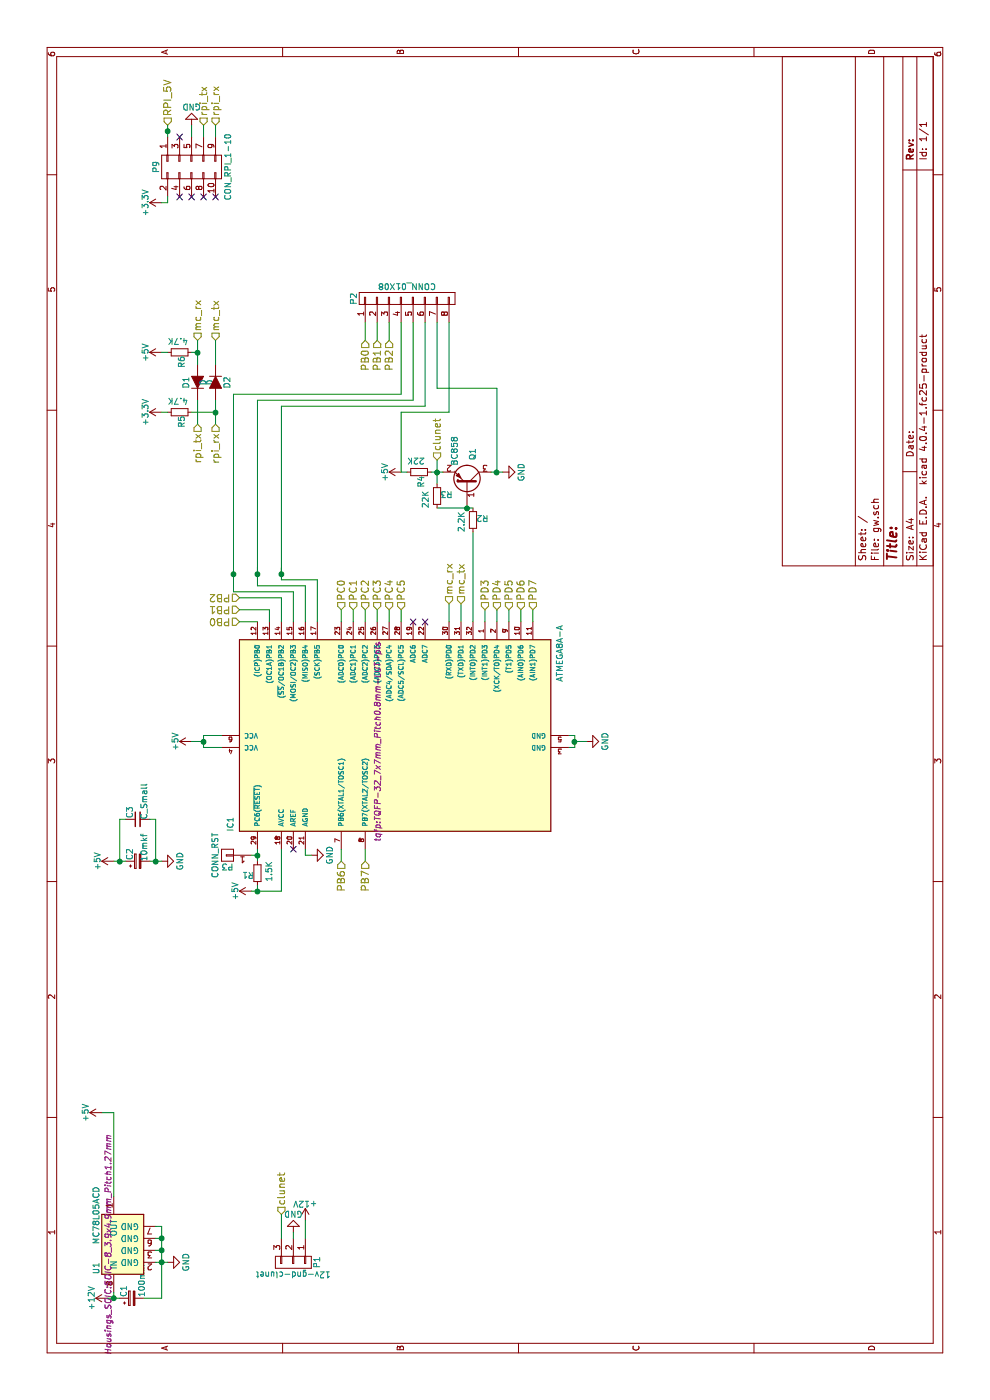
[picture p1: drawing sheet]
EESchema Schematic File Version 2
LIBS:power
LIBS:device
LIBS:transistors
LIBS:conn
LIBS:linear
LIBS:regul
LIBS:74xx
LIBS:cmos4000
LIBS:adc-dac
LIBS:memory
LIBS:xilinx
LIBS:microcontrollers
LIBS:dsp
LIBS:microchip
LIBS:analog_switches
LIBS:motorola
LIBS:texas
LIBS:intel
LIBS:audio
LIBS:interface
LIBS:digital-audio
LIBS:philips
LIBS:display
LIBS:cypress
LIBS:siliconi
LIBS:opto
LIBS:atmel
LIBS:contrib
LIBS:valves
LIBS:rt424f05
LIBS:gw-cache
EELAYER 25 0
EELAYER END
$Descr A4 11693 8268
encoding utf-8
Sheet 1 1
Title ""
Date ""
Rev ""
Comp ""
Comment1 ""
Comment2 ""
Comment3 ""
Comment4 ""
$EndDescr
$Comp
L +5V #PWR01
U 1 1
P 5500 1600
F 0 "#PWR01" H 5500 1450 50  0001 C CNN
F 1 "+5V" H 5500 1740 50  0000 C CNN
F 2 "" H 5500 1600 50  0000 C CNN
F 3 "" H 5500 1600 50  0000 C CNN
	1    5500 1600
	1    0    0    -1  
$EndComp
$Comp
L GND #PWR02
U 1 1
P 5500 4900
F 0 "#PWR02" H 5500 4650 50  0001 C CNN
F 1 "GND" H 5500 4750 50  0000 C CNN
F 2 "" H 5500 4900 50  0000 C CNN
F 3 "" H 5500 4900 50  0000 C CNN
	1    5500 4900
	1    0    0    -1  
$EndComp
$Comp
L R_Small R2
U 1 1
P 7350 3950
F 0 "R2" H 7380 3970 50  0000 L CNN
F 1 "2.2K" V 7250 3850 50  0000 L CNN
F 2 "Resistors_SMD:R_0805_HandSoldering" H 7350 3950 50  0001 C CNN
F 3 "" H 7350 3950 50  0000 C CNN
	1    7350 3950
	0    1    1    0   
$EndComp
$Comp
L Q_PNP_BEC Q1
U 1 1
P 7650 3900
F 0 "Q1" H 7950 3950 50  0000 R CNN
F 1 "BC858" H 8050 3800 50  0000 R CNN
F 2 "TO_SOT_Packages_SMD:SOT-23" H 7850 4000 50  0001 C CNN
F 3 "" H 7650 3900 50  0000 C CNN
	1    7650 3900
	1    0    0    1   
$EndComp
$Comp
L R_Small R4
U 1 1
P 7750 3500
F 0 "R4" H 7780 3520 50  0000 L CNN
F 1 "22K" V 7650 3400 50  0000 L CNN
F 2 "Resistors_SMD:R_0805_HandSoldering" H 7750 3500 50  0001 C CNN
F 3 "" H 7750 3500 50  0000 C CNN
	1    7750 3500
	-1   0    0    1   
$EndComp
$Comp
L GND #PWR03
U 1 1
P 7750 4200
F 0 "#PWR03" H 7750 3950 50  0001 C CNN
F 1 "GND" H 7750 4050 50  0000 C CNN
F 2 "" H 7750 4200 50  0000 C CNN
F 3 "" H 7750 4200 50  0000 C CNN
	1    7750 4200
	1    0    0    -1  
$EndComp
Text HLabel 7850 3650 2    60   Input ~ 0
clunet
$Comp
L +5V #PWR04
U 1 1
P 7750 3350
F 0 "#PWR04" H 7750 3200 50  0001 C CNN
F 1 "+5V" H 7750 3490 50  0000 C CNN
F 2 "" H 7750 3350 50  0000 C CNN
F 3 "" H 7750 3350 50  0000 C CNN
	1    7750 3350
	1    0    0    -1  
$EndComp
$Comp
L +12V #PWR05
U 1 1
P 850 900
F 0 "#PWR05" H 850 750 50  0001 C CNN
F 1 "+12V" H 850 1040 50  0000 C CNN
F 2 "" H 850 900 50  0000 C CNN
F 3 "" H 850 900 50  0000 C CNN
	1    850  900 
	1    0    0    -1  
$EndComp
$Comp
L CP_Small C1
U 1 1
P 850 1100
F 0 "C1" H 860 1170 50  0000 L CNN
F 1 "100mkf" H 860 1020 50  0000 L CNN
F 2 "Capacitors_SMD:CP_Elec_6.3x5.3" H 850 1100 50  0001 C CNN
F 3 "" H 850 1100 50  0000 C CNN
	1    850  1100
	1    0    0    -1  
$EndComp
$Comp
L CP_Small C2
U 1 1
P 4500 1150
F 0 "C2" H 4510 1220 50  0000 L CNN
F 1 "10mkf" H 4500 1100 50  0000 L CNN
F 2 "Capacitors_SMD:C_1206_HandSoldering" H 4500 1150 50  0001 C CNN
F 3 "" H 4500 1150 50  0000 C CNN
	1    4500 1150
	1    0    0    -1  
$EndComp
$Comp
L C_Small C3
U 1 1
P 4850 1150
F 0 "C3" H 4860 1220 50  0000 L CNN
F 1 "C_Small" H 4850 1100 50  0000 L CNN
F 2 "Capacitors_SMD:C_1206_HandSoldering" H 4850 1150 50  0001 C CNN
F 3 "" H 4850 1150 50  0000 C CNN
	1    4850 1150
	1    0    0    -1  
$EndComp
$Comp
L GND #PWR06
U 1 1
P 1150 1400
F 0 "#PWR06" H 1150 1150 50  0001 C CNN
F 1 "GND" H 1150 1250 50  0000 C CNN
F 2 "" H 1150 1400 50  0000 C CNN
F 3 "" H 1150 1400 50  0000 C CNN
	1    1150 1400
	1    0    0    -1  
$EndComp
$Comp
L +5V #PWR07
U 1 1
P 4500 950
F 0 "#PWR07" H 4500 800 50  0001 C CNN
F 1 "+5V" H 4500 1090 50  0000 C CNN
F 2 "" H 4500 950 50  0000 C CNN
F 3 "" H 4500 950 50  0000 C CNN
	1    4500 950 
	1    0    0    -1  
$EndComp
$Comp
L CONN_01X03 P1
U 1 1
P 1150 2450
F 0 "P1" H 1150 2650 50  0000 C CNN
F 1 "12v-gnd-clunet" V 1250 2450 50  0000 C CNN
F 2 "tqfp:DG301-5.0-3x" H 1150 2450 50  0001 C CNN
F 3 "" H 1150 2450 50  0000 C CNN
	1    1150 2450
	-1   0    0    1   
$EndComp
$Comp
L +12V #PWR08
U 1 1
P 1500 2550
F 0 "#PWR08" H 1500 2400 50  0001 C CNN
F 1 "+12V" H 1500 2690 50  0000 C CNN
F 2 "" H 1500 2550 50  0000 C CNN
F 3 "" H 1500 2550 50  0000 C CNN
	1    1500 2550
	0    1    1    0   
$EndComp
$Comp
L GND #PWR09
U 1 1
P 1400 2450
F 0 "#PWR09" H 1400 2200 50  0001 C CNN
F 1 "GND" H 1400 2300 50  0000 C CNN
F 2 "" H 1400 2450 50  0000 C CNN
F 3 "" H 1400 2450 50  0000 C CNN
	1    1400 2450
	0    -1   -1   0   
$EndComp
Text HLabel 1550 2350 2    60   Input ~ 0
clunet
$Comp
L R_Small R1
U 1 1
P 4400 2150
F 0 "R1" H 4430 2170 50  0000 L CNN
F 1 "1.5K" V 4300 2050 50  0000 L CNN
F 2 "Resistors_SMD:R_1206_HandSoldering" H 4400 2150 50  0001 C CNN
F 3 "" H 4400 2150 50  0000 C CNN
	1    4400 2150
	0    -1   -1   0   
$EndComp
$Comp
L CONN_01X01 P3
U 1 1
P 4550 1900
F 0 "P3" H 4550 2000 50  0000 C CNN
F 1 "CONN_RST" V 4650 1900 50  0000 C CNN
F 2 "Measurement_Points:Measurement_Point_Round-SMD-Pad_Small" H 4550 1900 50  0001 C CNN
F 3 "" H 4550 1900 50  0000 C CNN
	1    4550 1900
	0    -1   -1   0   
$EndComp
$Comp
L +5V #PWR010
U 1 1
P 4250 2100
F 0 "#PWR010" H 4250 1950 50  0001 C CNN
F 1 "+5V" H 4250 2240 50  0000 C CNN
F 2 "" H 4250 2100 50  0000 C CNN
F 3 "" H 4250 2100 50  0000 C CNN
	1    4250 2100
	1    0    0    -1  
$EndComp
$Comp
L GND #PWR011
U 1 1
P 4550 2600
F 0 "#PWR011" H 4550 2350 50  0001 C CNN
F 1 "GND" H 4550 2450 50  0000 C CNN
F 2 "" H 4550 2600 50  0000 C CNN
F 3 "" H 4550 2600 50  0000 C CNN
	1    4550 2600
	1    0    0    -1  
$EndComp
NoConn ~ 4600 2450
Text HLabel 6650 3750 2    60   Input ~ 0
mc_rx
Text HLabel 6650 3850 2    60   Input ~ 0
mc_tx
Text HLabel 8850 1650 2    60   Input ~ 0
mc_rx
Text HLabel 8850 1800 2    60   Input ~ 0
mc_tx
$Comp
L +5V #PWR012
U 1 1
P 8750 1350
F 0 "#PWR012" H 8750 1200 50  0001 C CNN
F 1 "+5V" H 8750 1490 50  0000 C CNN
F 2 "" H 8750 1350 50  0000 C CNN
F 3 "" H 8750 1350 50  0000 C CNN
	1    8750 1350
	1    0    0    -1  
$EndComp
$Comp
L +3.3V #PWR013
U 1 1
P 8250 1350
F 0 "#PWR013" H 8250 1200 50  0001 C CNN
F 1 "+3.3V" H 8250 1490 50  0000 C CNN
F 2 "" H 8250 1350 50  0000 C CNN
F 3 "" H 8250 1350 50  0000 C CNN
	1    8250 1350
	1    0    0    -1  
$EndComp
Text HLabel 8150 1800 0    60   Input ~ 0
rpi_rx
Text HLabel 8150 1650 0    60   Input ~ 0
rpi_tx
$Comp
L D D1
U 1 1
P 8500 1650
F 0 "D1" H 8500 1750 50  0000 C CNN
F 1 "D" H 8500 1550 50  0000 C CNN
F 2 "Diodes_SMD:D_MiniMELF_Standard" H 8500 1650 50  0001 C CNN
F 3 "" H 8500 1650 50  0000 C CNN
	1    8500 1650
	1    0    0    -1  
$EndComp
$Comp
L D D2
U 1 1
P 8500 1800
F 0 "D2" H 8500 1900 50  0000 C CNN
F 1 "D" H 8500 1700 50  0000 C CNN
F 2 "Diodes_SMD:D_MiniMELF_Standard" H 8500 1800 50  0001 C CNN
F 3 "" H 8500 1800 50  0000 C CNN
	1    8500 1800
	-1   0    0    1   
$EndComp
$Comp
L R_Small R6
U 1 1
P 8750 1500
F 0 "R6" H 8780 1520 50  0000 L CNN
F 1 "4.7K" V 8650 1400 50  0000 L CNN
F 2 "Resistors_SMD:R_0805_HandSoldering" H 8750 1500 50  0001 C CNN
F 3 "" H 8750 1500 50  0000 C CNN
	1    8750 1500
	-1   0    0    1   
$EndComp
$Comp
L R_Small R5
U 1 1
P 8250 1500
F 0 "R5" H 8280 1520 50  0000 L CNN
F 1 "4.7K" V 8150 1400 50  0000 L CNN
F 2 "Resistors_SMD:R_0805_HandSoldering" H 8250 1500 50  0001 C CNN
F 3 "" H 8250 1500 50  0000 C CNN
	1    8250 1500
	-1   0    0    1   
$EndComp
$Comp
L CONN_02X05 P9
U 1 1
P 10300 1600
F 0 "P9" H 10300 1900 50  0000 C CNN
F 1 "CON_RPI_1-10" H 10300 1300 50  0000 C CNN
F 2 "Socket_Strips:Socket_Strip_Straight_2x05_Pitch2.54mm" H 10300 400 50  0001 C CNN
F 3 "" H 10300 400 50  0000 C CNN
	1    10300 1600
	-1   0    0    -1  
$EndComp
$Comp
L +3.3V #PWR014
U 1 1
P 10000 1350
F 0 "#PWR014" H 10000 1200 50  0001 C CNN
F 1 "+3.3V" H 10000 1490 50  0000 C CNN
F 2 "" H 10000 1350 50  0000 C CNN
F 3 "" H 10000 1350 50  0000 C CNN
	1    10000 1350
	1    0    0    -1  
$EndComp
Text HLabel 10650 1400 2    60   Input ~ 0
RPI_5V
$Comp
L GND #PWR015
U 1 1
P 10650 1600
F 0 "#PWR015" H 10650 1350 50  0001 C CNN
F 1 "GND" H 10650 1450 50  0000 C CNN
F 2 "" H 10650 1600 50  0000 C CNN
F 3 "" H 10650 1600 50  0000 C CNN
	1    10650 1600
	0    -1   -1   0   
$EndComp
Text HLabel 10650 1700 2    60   Input ~ 0
rpi_tx
Text HLabel 10650 1800 2    60   Input ~ 0
rpi_rx
$Comp
L GND #PWR016
U 1 1
P 4500 1350
F 0 "#PWR016" H 4500 1100 50  0001 C CNN
F 1 "GND" H 4500 1200 50  0000 C CNN
F 2 "" H 4500 1350 50  0000 C CNN
F 3 "" H 4500 1350 50  0000 C CNN
	1    4500 1350
	1    0    0    -1  
$EndComp
$Comp
L +5V #PWR017
U 1 1
P 2400 850
F 0 "#PWR017" H 2400 700 50  0001 C CNN
F 1 "+5V" H 2400 990 50  0000 C CNN
F 2 "" H 2400 850 50  0000 C CNN
F 3 "" H 2400 850 50  0000 C CNN
	1    2400 850 
	1    0    0    -1  
$EndComp
Text HLabel 6600 3150 2    60   Input ~ 0
PC3
Text HLabel 6600 3250 2    60   Input ~ 0
PC4
Text HLabel 6600 3350 2    60   Input ~ 0
PC5
Text HLabel 6600 4150 2    60   Input ~ 0
PD4
Text HLabel 6600 4250 2    60   Input ~ 0
PD5
Text HLabel 6600 4350 2    60   Input ~ 0
PD6
Text HLabel 6600 4450 2    60   Input ~ 0
PD7
NoConn ~ 6500 3550
NoConn ~ 6500 3450
Text HLabel 6500 2000 1    60   Input ~ 0
PB0
Text HLabel 6600 2000 1    60   Input ~ 0
PB1
Text HLabel 6700 2000 1    60   Input ~ 0
PB2
Text HLabel 4500 2850 0    60   Input ~ 0
PB6
Text HLabel 4500 3050 0    60   Input ~ 0
PB7
$Comp
L ATMEGA8A-A IC1
U 1 1
P 5500 3150
F 0 "IC1" H 4750 4350 50  0000 L BNN
F 1 "ATMEGA8A-A" H 6000 1600 50  0000 L BNN
F 2 "tqfp:TQFP-32_7x7mm_Pitch0.8mm-LUT-pls" H 5500 3150 50  0000 C CIN
F 3 "" H 5500 3150 50  0000 C CNN
	1    5500 3150
	1    0    0    -1  
$EndComp
Text HLabel 6600 3050 2    60   Input ~ 0
PC2
Text HLabel 6600 2950 2    60   Input ~ 0
PC1
Text HLabel 6600 2850 2    60   Input ~ 0
PC0
NoConn ~ 10050 1500
NoConn ~ 10050 1600
NoConn ~ 10050 1700
$Comp
L MC78L05ACD U1
U 1 1
P 1300 1000
F 0 "U1" H 1100 1200 50  0000 C CNN
F 1 "MC78L05ACD" H 1300 1200 50  0000 L CNN
F 2 "Housings_SOIC:SOIC-8_3.9x4.9mm_Pitch1.27mm" H 1300 1100 50  0000 C CIN
F 3 "" H 1300 1000 50  0000 C CNN
	1    1300 1000
	1    0    0    -1  
$EndComp
NoConn ~ 10550 1500
NoConn ~ 10050 1800
$Comp
L CONN_01X08 P2
U 1 1
P 9200 3400
F 0 "P2" H 9200 3850 50  0000 C CNN
F 1 "CONN_01X08" V 9300 3400 50  0000 C CNN
F 2 "Pin_Headers:Pin_Header_Straight_1x08_Pitch2.54mm_SMD_Pin1Right" H 9200 3400 50  0001 C CNN
F 3 "" H 9200 3400 50  0000 C CNN
	1    9200 3400
	1    0    0    -1  
$EndComp
Text HLabel 8850 3050 0    60   Input ~ 0
PB0
Text HLabel 8850 3150 0    60   Input ~ 0
PB1
Text HLabel 8850 3250 0    60   Input ~ 0
PB2
Wire Wire Line
	5450 1850 5450 1700
Wire Wire Line
	5550 1700 5550 1850
Wire Wire Line
	5500 1600 5500 1700
Connection ~ 5500 1700
Wire Wire Line
	5450 4750 5450 4800
Wire Wire Line
	5550 4800 5550 4750
Wire Wire Line
	5500 4800 5500 4900
Connection ~ 5500 4800
Wire Wire Line
	7750 3600 7750 3700
Wire Wire Line
	7650 3650 7850 3650
Connection ~ 7750 3650
Wire Wire Line
	7750 4100 7750 4200
Wire Wire Line
	7750 3400 7750 3350
Wire Wire Line
	6500 3950 7250 3950
Wire Wire Line
	850  1200 850  1350
Wire Wire Line
	850  900  850  1000
Wire Wire Line
	850  950  900  950 
Connection ~ 850  950 
Wire Wire Line
	1350 2550 1500 2550
Wire Wire Line
	1350 2450 1400 2450
Wire Wire Line
	1350 2350 1550 2350
Wire Wire Line
	4500 2150 4600 2150
Wire Wire Line
	4550 2150 4550 2100
Connection ~ 4550 2150
Wire Wire Line
	4300 2150 4250 2150
Wire Wire Line
	4250 2100 4250 2350
Wire Wire Line
	4250 2350 4600 2350
Connection ~ 4250 2150
Wire Wire Line
	4600 2550 4550 2550
Wire Wire Line
	4550 2550 4550 2600
Wire Wire Line
	6500 3750 6650 3750
Wire Wire Line
	6500 3850 6650 3850
Wire Wire Line
	8650 1650 8850 1650
Wire Wire Line
	8350 1650 8150 1650
Wire Wire Line
	8150 1800 8350 1800
Wire Wire Line
	8650 1800 8850 1800
Wire Wire Line
	8250 1350 8250 1400
Wire Wire Line
	8250 1600 8250 1800
Connection ~ 8250 1800
Wire Wire Line
	8750 1600 8750 1650
Connection ~ 8750 1650
Wire Wire Line
	8750 1400 8750 1350
Wire Wire Line
	10050 1400 10000 1400
Wire Wire Line
	10000 1400 10000 1350
Wire Wire Line
	10550 1400 10650 1400
Wire Wire Line
	10550 1600 10650 1600
Wire Wire Line
	10550 1700 10650 1700
Wire Wire Line
	10650 1800 10550 1800
Connection ~ 10600 1400
Wire Wire Line
	4500 1250 4500 1350
Wire Wire Line
	4500 1300 4850 1300
Wire Wire Line
	4850 1300 4850 1250
Wire Wire Line
	4850 1050 4850 1000
Wire Wire Line
	4850 1000 4500 1000
Wire Wire Line
	4500 950  4500 1050
Connection ~ 4500 1000
Connection ~ 4500 1300
Wire Wire Line
	1700 950  2400 950 
Wire Wire Line
	6500 2650 6850 2650
Wire Wire Line
	6850 2650 6850 2350
Wire Wire Line
	6850 2350 6950 2350
Wire Wire Line
	6500 2550 6800 2550
Wire Wire Line
	6800 2550 6800 2150
Wire Wire Line
	6800 2150 6950 2150
Wire Wire Line
	6500 2450 6750 2450
Wire Wire Line
	6750 2450 6750 1950
Wire Wire Line
	6750 1950 6950 1950
Wire Wire Line
	6500 4450 6600 4450
Wire Wire Line
	6500 4350 6600 4350
Wire Wire Line
	6500 4250 6600 4250
Wire Wire Line
	6500 4150 6600 4150
Wire Wire Line
	6500 4050 6600 4050
Wire Wire Line
	6500 3350 6600 3350
Wire Wire Line
	6500 3250 6600 3250
Wire Wire Line
	6500 3150 6600 3150
Wire Wire Line
	6500 2150 6500 2000
Wire Wire Line
	6500 2250 6600 2250
Wire Wire Line
	6600 2250 6600 2000
Wire Wire Line
	6500 2350 6700 2350
Wire Wire Line
	6700 2350 6700 2000
Wire Wire Line
	4500 3050 4600 3050
Wire Wire Line
	4500 2850 4600 2850
Wire Wire Line
	6500 3050 6600 3050
Wire Wire Line
	6500 2950 6600 2950
Wire Wire Line
	6500 2850 6600 2850
Wire Wire Line
	850  1350 1450 1350
Wire Wire Line
	1450 1350 1450 1300
Wire Wire Line
	1350 1300 1350 1350
Connection ~ 1350 1350
Wire Wire Line
	1250 1300 1250 1350
Connection ~ 1250 1350
Wire Wire Line
	1150 1300 1150 1400
Connection ~ 1150 1350
Wire Wire Line
	2400 950  2400 850 
Wire Wire Line
	8850 3050 9000 3050
Wire Wire Line
	9000 3150 8850 3150
Wire Wire Line
	8850 3250 9000 3250
Wire Wire Line
	6900 1950 8400 1950
Wire Wire Line
	8400 1950 8400 3350
Wire Wire Line
	8400 3350 9000 3350
Connection ~ 6900 1950
Wire Wire Line
	6900 2150 8350 2150
Wire Wire Line
	8350 2150 8350 3450
Wire Wire Line
	8350 3450 9000 3450
Connection ~ 6900 2150
Wire Wire Line
	6900 2350 8300 2350
Wire Wire Line
	8300 2350 8300 3550
Wire Wire Line
	8300 3550 9000 3550
Connection ~ 6900 2350
Wire Wire Line
	7750 4150 8450 4150
Wire Wire Line
	8450 4150 8450 3650
Wire Wire Line
	8450 3650 9000 3650
Connection ~ 7750 4150
Wire Wire Line
	7750 3350 8250 3350
Wire Wire Line
	8250 3350 8250 3750
Wire Wire Line
	8250 3750 9000 3750
Wire Wire Line
	5450 4800 5550 4800
Wire Wire Line
	5450 1700 5550 1700
Text HLabel 6600 4050 2    60   Input ~ 0
PD3
Connection ~ 7450 3900
Wire Wire Line
	7450 3650 7450 3950
$Comp
L R_Small R3
U 1 1
P 7550 3650
F 0 "R3" H 7580 3670 50  0000 L CNN
F 1 "22K" V 7450 3550 50  0000 L CNN
F 2 "Resistors_SMD:R_0805_HandSoldering" H 7550 3650 50  0001 C CNN
F 3 "" H 7550 3650 50  0000 C CNN
	1    7550 3650
	0    1    1    0   
$EndComp
$EndSCHEMATC
